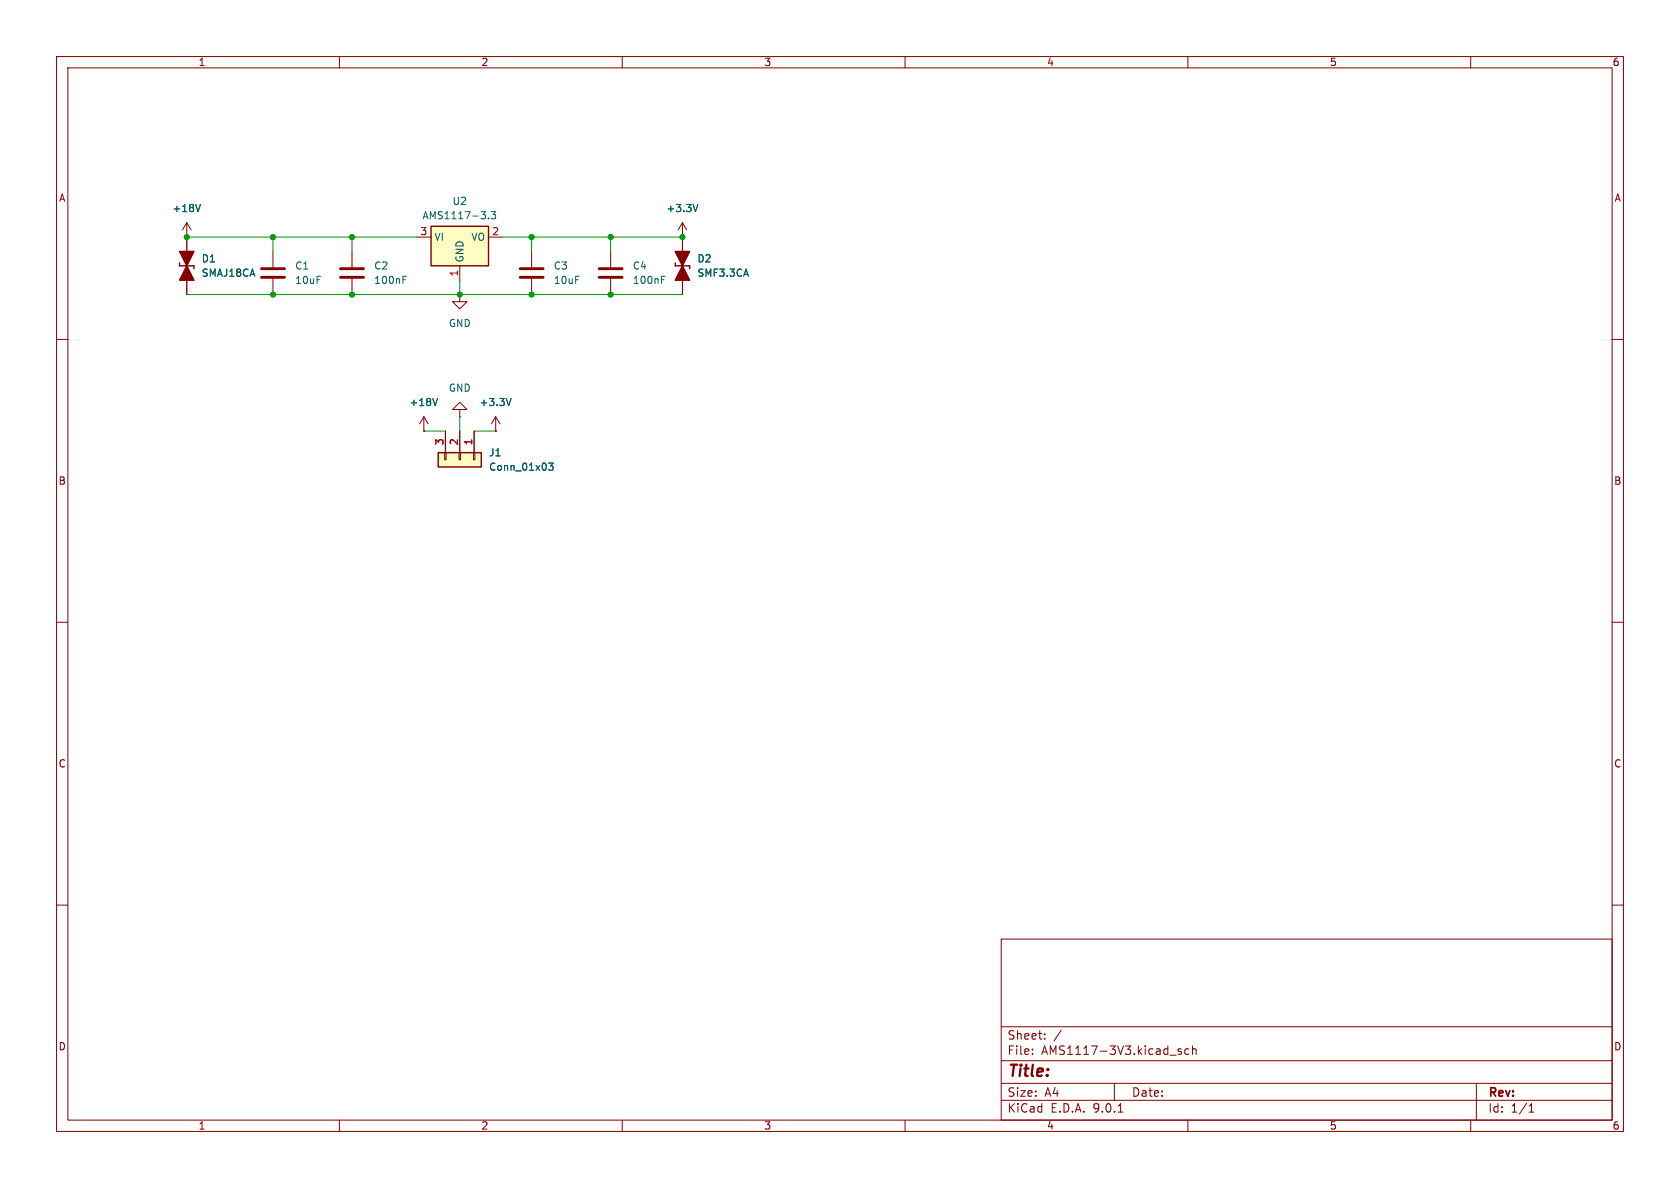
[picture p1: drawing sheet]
<svg xmlns="http://www.w3.org/2000/svg" width="297mm" height="210mm" viewBox="0 0 297 210" stroke-linecap="round" stroke-linejoin="round" font-family="sans-serif">
<g fill="none" stroke="#840000" stroke-width=".18">
<path d="M10 10h277v190h-277zM12 12h273v186h-273zM60 10v2M110 10v2M160 10v2M210 10v2M260 10v2M33 41.9v2.6M33 45.7v2.6M33 49.5v2.6M48.3 44.5v2.7M48.3 49.3v2.8"/>
<path d="M62.2 44.5v2.7M62.2 49.3v2.8M81.3 52.1v1.2h1.2l-1.2 1.3-1.3-1.3h1.3M81.3 52.1h.1M94 44.5v2.7M94 49.3v2.8M10 60h2M285 60h2M10 110h2M285 110h2M10 160h2M177 166h108v32h-108z"/>
<path d="M285 160h2M60 198v2M110 198v2M160 198v2M177 194.5h108M177 191.5h108M177 187.5h108M177 181.5h108M182.5 186.3v.1M182.5 185.5v.1M184.7 183.6v.1M184.7 182.8v.1"/>
<path d="M187.6 182.1l-1.3 2M197 191.5v3M197.7 196.6h.8M208.8 185.5l-.3-.1-.3 .2 .1 .2 .5 .2v.3h-.6M210 198v2M210.2 185.5l-.5-.1-.2 .3v.4l.1 .2h.6M210.8 185.5l.2-.1 .4 .1 .1 .9M210.8 184.9v1.5M260 198v2M261 191.5v6.5M270.3 196.6h.9M270.3 195.5l.4-.4v1.5"/>
</g>
<path d="M31.7 46.5v.5h2.6v.5" fill="none" stroke="#840000" stroke-width=".25"/>
<g fill="#840000" stroke="#840000" stroke-width=".25">
<path d="M33 47l1.3 2.5h-2.6z"/>
<path d="M31.7 44.5h2.6l-1.3 2.5z"/>
</g>
<path d="M46.2 47.5h4.1M46.2 49h4.1M60.2 47.5h4.1M60.2 49h4.1M91.9 47.5h4.1M91.9 49h4.1" fill="none" stroke="#840000" stroke-width=".51"/>
<path d="M71.2 49.4h.5M71.2 48.8h.6" fill="none" stroke="#006464" stroke-width=".18"/>
<path d="M76.2 40h10.2v7h-10.2z" fill="#ffffc2"/>
<path d="M76.2 40h10.2v7h-10.2zM119.4 46.5v.5h2.5v.5" fill="none" stroke="#840000" stroke-width=".25"/>
<g fill="none" stroke="#840000" stroke-width=".18">
<path d="M120.6 39.4v5.1M120.6 39.4l-.7 1.2M120.6 39.4l.8 1.2M73.7 41.9h2.5M81.3 47v2.5M86.4 41.9h2.5M107.9 44.5v2.7M107.9 49.3v2.8M120.6 41.9h.1M120.6 45.7v2.6M120.6 49.5v2.6M74.9 76.2h.1"/>
<path d="M74.9 73.7l-.7 1.2M74.9 73.7l.8 1.2M74.9 73.7v2.5M87.6 76.2h.1M87.6 73.7l-.7 1.2M87.6 73.7l.8 1.2M87.6 73.7v2.5"/>
</g>
<path d="M86.4 38.6v.1M86.8 37.4h.8l-.4 .5 .4 .1v.6l-.2 .1-.6-.1M123.4 36.1l-.5 1.3M117 49.4h.4M117 48.8h.6M77.3 70.4l-.4 1.3M90.4 70.4l-.5 1.3" fill="none" stroke="#006464" stroke-width=".18"/>
<g fill="#840000" stroke="#840000" stroke-width=".25">
<path d="M120.6 47l1.3 2.5h-2.5z"/>
<path d="M119.4 44.5h2.5l-1.3 2.5z"/>
</g>
<path d="M105.9 47.5h4.1M105.9 49h4.1" fill="none" stroke="#840000" stroke-width=".51"/>
<path d="M77.5 80h7.6v2.6h-7.6z" fill="#ffffc2"/>
<path d="M77.5 80h7.6v2.6h-7.6z" fill="none" stroke="#840000" stroke-width=".25"/>
<g fill="none" stroke="#840000" stroke-width=".18">
<path d="M33 39.4l-.7 1.2M33 39.4l.8 1.2M33 39.4v5.1M33 41.9h.1M33 49.5v2.6M120.6 41.9h.1M120.6 41.9v2.6M120.6 49.5v2.6M74.9 76.2h.1M78.7 76.2v3.8M81.3 72.4h1.2l-1.2-1.3-1.3 1.3h1.3v1.3M81.3 73.7h.1"/>
<path d="M81.3 76.2v3.8M83.8 76.2v3.8M87.6 76.2h.1M78.6 80h.3v1.3h-.3zM81.2 80h.2v1.3h-.2zM83.7 80h.2v1.3h-.2z"/>
</g>
<path d="M35.4 36.1l-.4 1.3M123.4 36.1l-.5 1.3M77.3 70.4l-.4 1.3M90.4 70.4l-.5 1.3M97 81.9h.8l-.4 .4 .3 .2v.5l-.2 .1-.5-.1" fill="none" stroke="#006464" stroke-width=".18"/>
<path d="M33 52.1h87.6M33 41.9h40.7M48.3 41.9v2.6M62.2 41.9v2.6M81.3 49.5v2.6M88.9 41.9h31.7M94 41.9v2.6M107.9 41.9v2.6M74.9 76.2h3.8M81.3 73.7v2.5M83.8 76.2h3.8" fill="none" stroke="#009600" stroke-width=".18"/>
<g fill="#009600" stroke="#009600" stroke-width=".18">
<circle cx="94" cy="41.9" r=".46"/>
<circle cx="48.3" cy="52.1" r=".46"/>
<circle cx="81.3" cy="52.1" r=".46"/>
<circle cx="94" cy="52.1" r=".46"/>
<circle cx="62.2" cy="52.1" r=".46"/>
<circle cx="62.2" cy="41.9" r=".46"/>
<circle cx="107.9" cy="52.1" r=".46"/>
<circle cx="107.9" cy="41.9" r=".46"/>
<circle cx="120.6" cy="41.9" r=".46"/>
<circle cx="48.3" cy="41.9" r=".46"/>
<circle cx="33" cy="41.9" r=".46"/>
</g>
<text font-size="2.8" fill="#840000" x="178" y="190.9">Title:</text>
<g font-size="2.1" fill="#840000">
<text x="178" y="184">Sheet:</text>
<text x="178" y="186.7">File:</text>
<text x="184.1" y="186.7">AMS1117-3V3.kicad_sch</text>
<text x="178" y="196.9">KiCad</text>
<text x="178" y="194.1">Size:</text>
<text x="184.7" y="194.1">A4</text>
<text x="185.7" y="196.9">E.D.A.</text>
<text x="193.3" y="196.9">9.0.1</text>
<text x="200" y="194.1">Date:</text>
<text x="263" y="194.3">Rev:</text>
<text x="263" y="196.9">Id:</text>
<text x="267.1" y="196.9">1/1</text>
</g>
<g font-size="1.8" fill="#840000">
<text x="35" y="11.9">1</text>
<text x="85" y="11.9">2</text>
<text x="135" y="11.9">3</text>
<text x="185" y="11.9">4</text>
<text x="235" y="11.9">5</text>
<text x="285" y="11.9">6</text>
<text x="10.3" y="35.9">A</text>
<text x="285.3" y="35.9">A</text>
<text x="10.3" y="85.9">B</text>
<text x="285.3" y="85.9">B</text>
<text x="10.3" y="135.9">C</text>
<text x="285.3" y="135.9">C</text>
<text x="10.3" y="185.9">D</text>
<text x="285.3" y="185.9">D</text>
<text x="35" y="199.9">1</text>
<text x="85" y="199.9">2</text>
<text x="135" y="199.9">3</text>
<text x="185" y="199.9">4</text>
<text x="235" y="199.9">5</text>
<text x="285" y="199.9">6</text>
</g>
<g font-size="1.8" fill="#006464">
<text x="30.4" y="37.7">+18V</text>
<text x="74.6" y="39">AMS1117-3.3</text>
<text x="79.9" y="36.4">U2</text>
<text x="117.7" y="37.7">+3.3V</text>
<text x="35.6" y="46.6">D1</text>
<text x="52.1" y="47.9">C1</text>
<text x="66" y="47.9">C2</text>
<text x="76.7" y="42.8">VI</text>
<text x="82.1" y="46.5" transform="rotate(-90 82.1 46.5)">GND</text>
<text x="83.2" y="42.8">VO</text>
<text x="97.8" y="47.9">C3</text>
<text x="111.8" y="47.9">C4</text>
<text x="123.2" y="46.6">D2</text>
<text x="35.6" y="49.1">SMAJ18CA</text>
<text x="52.1" y="50.4">10uF</text>
<text x="66" y="50.4">100nF</text>
<text x="97.8" y="50.4">10uF</text>
<text x="111.8" y="50.4">100nF</text>
<text x="123.2" y="49.1">SMF3.3CA</text>
<text x="79.2" y="58">GND</text>
<text x="72.3" y="72">+18V</text>
<text x="79.2" y="69.4">GND</text>
<text x="84.7" y="72">+3.3V</text>
<text x="86.4" y="80.9">J1</text>
<text x="86.4" y="83.4">Conn_01x03</text>
</g>
<g font-size="1.8" fill="#a90000">
<text x="74.2" y="41.7">3</text>
<text x="86.9" y="41.7">2</text>
<text x="81" y="49" transform="rotate(-90 81 49)">1</text>
<text x="78.5" y="78.8" transform="rotate(-90 78.5 78.8)">3</text>
<text x="81" y="78.8" transform="rotate(-90 81 78.8)">2</text>
<text x="83.6" y="78.8" transform="rotate(-90 83.6 78.8)">1</text>
</g>
</svg>
